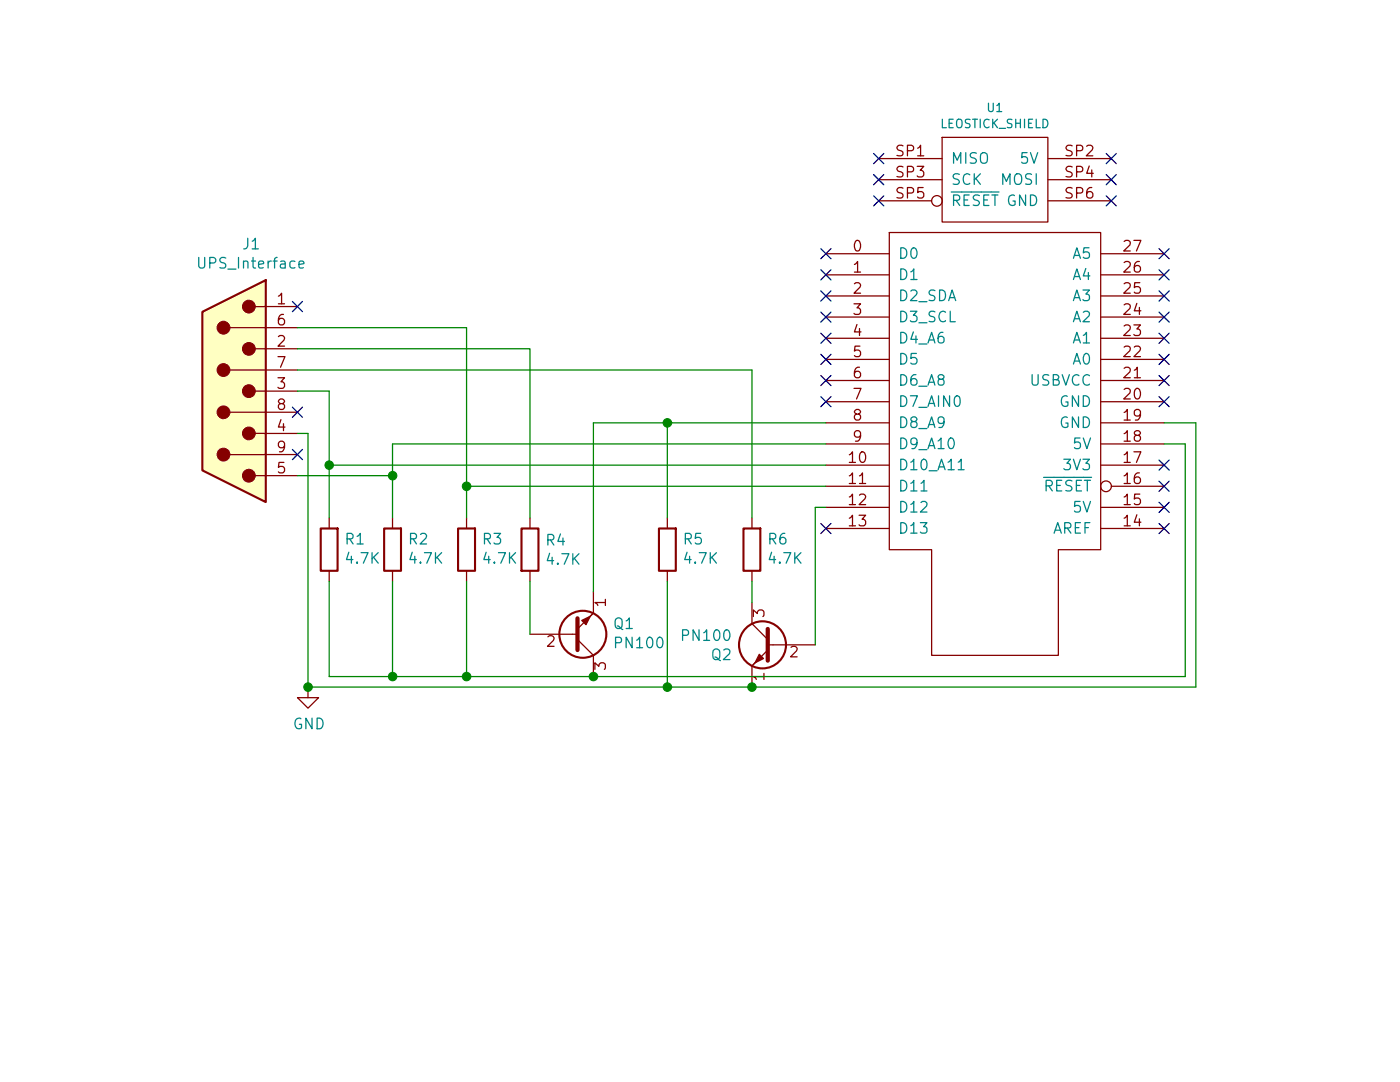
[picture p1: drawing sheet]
EESchema Schematic File Version 4
EELAYER 30 0
EELAYER END
$Descr User 5906 5118
encoding utf-8
Sheet 1 1
Title ""
Date ""
Rev ""
Comp ""
Comment1 ""
Comment2 ""
Comment3 ""
Comment4 ""
$EndDescr
$Comp
L Device:R R2
U 1 1
P 1500 2600
F 0 "R2" H 1430 2554 50  0000 R CNN
F 1 "4.7K" H 1430 2645 50  0000 R CNN
F 2 "Resistor_THT:R_Axial_DIN0207_L6.3mm_D2.5mm_P10.16mm_Horizontal" V 1430 2600 50  0001 C CNN
F 3 "~" H 1500 2600 50  0001 C CNN
	1    1500 2600
	-1   0    0    1   
$EndComp
$Comp
L Device:R R5
U 1 1
P 2800 2600
F 0 "R5" H 2730 2554 50  0000 R CNN
F 1 "4.7K" H 2730 2645 50  0000 R CNN
F 2 "Resistor_THT:R_Axial_DIN0207_L6.3mm_D2.5mm_P10.16mm_Horizontal" V 2730 2600 50  0001 C CNN
F 3 "~" H 2800 2600 50  0001 C CNN
	1    2800 2600
	-1   0    0    1   
$EndComp
$Comp
L Device:R R4
U 1 1
P 2150 2600
F 0 "R4" H 2220 2646 50  0000 L CNN
F 1 "4.7K" H 2220 2555 50  0000 L CNN
F 2 "Resistor_THT:R_Axial_DIN0207_L6.3mm_D2.5mm_P10.16mm_Horizontal" V 2080 2600 50  0001 C CNN
F 3 "~" H 2150 2600 50  0001 C CNN
	1    2150 2600
	1    0    0    -1  
$EndComp
$Comp
L Device:R R1
U 1 1
P 1200 2600
F 0 "R1" H 1130 2554 50  0000 R CNN
F 1 "4.7K" H 1130 2645 50  0000 R CNN
F 2 "Resistor_THT:R_Axial_DIN0207_L6.3mm_D2.5mm_P10.16mm_Horizontal" V 1130 2600 50  0001 C CNN
F 3 "~" H 1200 2600 50  0001 C CNN
	1    1200 2600
	-1   0    0    1   
$EndComp
$Comp
L Connector:DB9_Male J1
U 1 1
P 750 1850
F 0 "J1" H 668 1158 50  0000 C CNN
F 1 "UPS_Interface" H 668 1249 50  0000 C CNN
F 2 "Connector_Dsub:DSUB-9_Male_Horizontal_P2.77x2.84mm_EdgePinOffset7.70mm_Housed_MountingHolesOffset9.12mm" H 750 1850 50  0001 C CNN
F 3 "https://www.altronics.com.au/p/p3020-oupiin-de9-male-pcb-mount-90-deg./" H 750 1850 50  0001 C CNN
	1    750  1850
	-1   0    0    1   
$EndComp
$Comp
L Device:R R3
U 1 1
P 1850 2600
F 0 "R3" H 1780 2554 50  0000 R CNN
F 1 "4.7K" H 1780 2645 50  0000 R CNN
F 2 "Resistor_THT:R_Axial_DIN0207_L6.3mm_D2.5mm_P10.16mm_Horizontal" V 1780 2600 50  0001 C CNN
F 3 "~" H 1850 2600 50  0001 C CNN
	1    1850 2600
	-1   0    0    1   
$EndComp
Wire Wire Line
	1050 2050 1100 2050
Wire Wire Line
	1100 2050 1100 3250
Wire Wire Line
	5300 3250 5300 2000
Wire Wire Line
	1050 1850 1200 1850
Wire Wire Line
	1500 2100 1500 2250
Wire Wire Line
	1050 1550 1850 1550
$Comp
L power:GND #PWR0101
U 1 1
P 1100 3250
F 0 "#PWR0101" H 1100 3000 50  0001 C CNN
F 1 "GND" H 1105 3077 50  0000 C CNN
F 2 "" H 1100 3250 50  0001 C CNN
F 3 "" H 1100 3250 50  0001 C CNN
	1    1100 3250
	1    0    0    -1  
$EndComp
Connection ~ 1100 3250
$Comp
L Transistor_BJT:PN2222A Q1
U 1 1
P 2350 3000
F 0 "Q1" H 2541 2954 50  0000 L CNN
F 1 "PN100" H 2541 3045 50  0000 L CNN
F 2 "Package_TO_SOT_THT:TO-92Flat" H 2450 4200 60  0001 C CNN
F 3 "https://www.futurlec.com/Transistors/PN100.shtml" H 2350 3000 60  0001 C CNN
	1    2350 3000
	1    0    0    1   
$EndComp
Wire Wire Line
	2150 1650 2150 2450
Wire Wire Line
	1050 1650 2150 1650
Wire Wire Line
	2150 2750 2150 3000
Wire Wire Line
	5250 3200 5250 2100
Wire Wire Line
	1050 2250 1500 2250
Connection ~ 1500 2250
Wire Wire Line
	1500 2250 1500 2450
NoConn ~ 1050 1450
NoConn ~ 1050 1950
NoConn ~ 1050 2150
Wire Wire Line
	2450 3200 1850 3200
Wire Wire Line
	1200 3200 1200 2750
Connection ~ 2450 3200
Wire Wire Line
	1500 2750 1500 3200
Connection ~ 1500 3200
Wire Wire Line
	1500 3200 1200 3200
Wire Wire Line
	1850 2750 1850 3200
Connection ~ 1850 3200
Wire Wire Line
	1850 3200 1500 3200
Wire Wire Line
	2450 3200 5250 3200
Wire Wire Line
	3200 1750 1050 1750
Wire Wire Line
	3500 2400 3500 3050
NoConn ~ 4900 950 
NoConn ~ 3800 950 
NoConn ~ 4900 850 
NoConn ~ 3800 850 
NoConn ~ 4900 750 
NoConn ~ 3800 750 
Wire Wire Line
	5150 2000 5300 2000
Wire Wire Line
	5250 2100 5150 2100
NoConn ~ 5150 1200
NoConn ~ 5150 2200
NoConn ~ 5150 1300
NoConn ~ 5150 2300
NoConn ~ 5150 1400
NoConn ~ 5150 2400
NoConn ~ 5150 1500
NoConn ~ 5150 2500
NoConn ~ 5150 1600
NoConn ~ 3550 2500
NoConn ~ 5150 1700
Wire Wire Line
	3550 2400 3500 2400
NoConn ~ 5150 1800
NoConn ~ 5150 1900
NoConn ~ 3550 1900
NoConn ~ 3550 1800
NoConn ~ 3550 1700
NoConn ~ 3550 1600
NoConn ~ 3550 1500
NoConn ~ 3550 1400
NoConn ~ 3550 1300
NoConn ~ 3550 1200
$Comp
L Freetronics:LEOSTICK_SHIELD U1
U 1 1
P 4350 1800
F 0 "U1" H 4350 3092 40  0000 C CNN
F 1 "LEOSTICK_SHIELD" H 4350 3016 40  0000 C CNN
F 2 "FT:LEOSTICK_SHIELD" H 4400 650 60  0001 C CNN
F 3 "" H 4400 650 60  0000 C CNN
	1    4350 1800
	1    0    0    -1  
$EndComp
$Comp
L Transistor_BJT:PN2222A Q2
U 1 1
P 3300 3050
F 0 "Q2" H 3491 3004 50  0000 L CNN
F 1 "PN100" H 3491 3095 50  0000 L CNN
F 2 "Package_TO_SOT_THT:TO-92Flat" H 3400 4250 60  0001 C CNN
F 3 "https://www.futurlec.com/Transistors/PN100.shtml" H 3300 3050 60  0001 C CNN
	1    3300 3050
	-1   0    0    -1  
$EndComp
Connection ~ 3200 3250
Wire Wire Line
	3200 3250 5300 3250
$Comp
L Device:R R6
U 1 1
P 3200 2600
F 0 "R6" H 3130 2554 50  0000 R CNN
F 1 "4.7K" H 3130 2645 50  0000 R CNN
F 2 "Resistor_THT:R_Axial_DIN0207_L6.3mm_D2.5mm_P10.16mm_Horizontal" V 3130 2600 50  0001 C CNN
F 3 "~" H 3200 2600 50  0001 C CNN
	1    3200 2600
	-1   0    0    1   
$EndComp
Wire Wire Line
	3200 2850 3200 2750
Wire Wire Line
	3200 2450 3200 1750
Wire Wire Line
	1100 3250 2800 3250
Connection ~ 1200 2200
Wire Wire Line
	1200 2200 1200 2450
Wire Wire Line
	1200 1850 1200 2200
Connection ~ 1850 2300
Wire Wire Line
	1850 1550 1850 2300
Wire Wire Line
	1850 2300 1850 2450
Wire Wire Line
	3550 2100 1500 2100
Wire Wire Line
	3550 2200 1200 2200
Wire Wire Line
	3550 2300 1850 2300
Wire Wire Line
	2450 2000 2800 2000
Wire Wire Line
	2450 2000 2450 2800
Wire Wire Line
	2800 2450 2800 2000
Connection ~ 2800 2000
Wire Wire Line
	2800 2000 3550 2000
Wire Wire Line
	2800 2750 2800 3250
Connection ~ 2800 3250
Wire Wire Line
	2800 3250 3200 3250
$EndSCHEMATC
